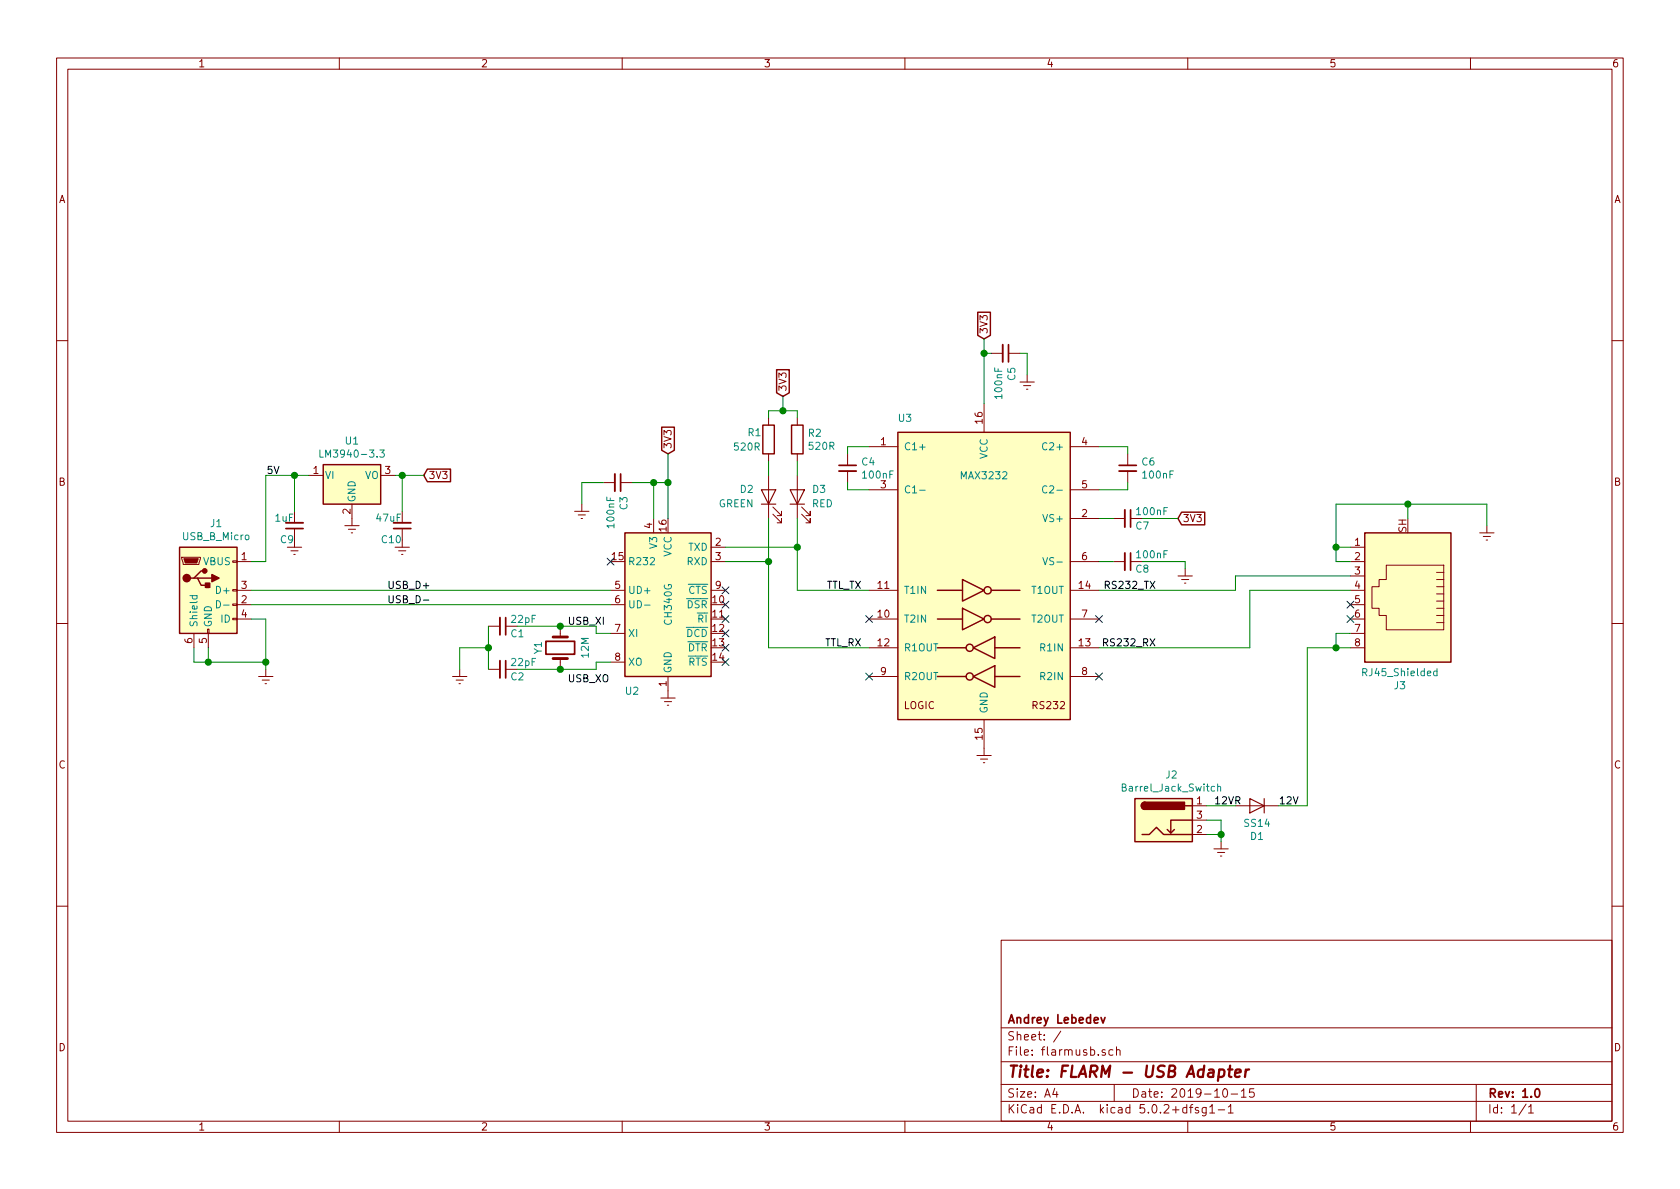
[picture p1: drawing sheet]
EESchema Schematic File Version 4
LIBS:flarmusb-cache
EELAYER 26 0
EELAYER END
$Descr A4 11693 8268
encoding utf-8
Sheet 1 1
Title "FLARM - USB Adapter"
Date "2019-10-15"
Rev "1.0"
Comp "Andrey Lebedev"
Comment1 ""
Comment2 ""
Comment3 ""
Comment4 ""
$EndDescr
$Comp
L Connector:USB_B_Micro J1
U 1 1
P 1450 4100
F 0 "J1" H 1505 4567 50  0000 C CNN
F 1 "USB_B_Micro" H 1505 4476 50  0000 C CNN
F 2 "flarmusb:USB_Micro" H 1600 4050 50  0001 C CNN
F 3 "~" H 1600 4050 50  0001 C CNN
	1    1450 4100
	1    0    0    -1  
$EndComp
$Comp
L Interface_USB:CH340G U2
U 1 1
P 4650 4200
F 0 "U2" H 4400 3600 50  0000 C CNN
F 1 "CH340G" V 4650 4200 50  0000 C CNN
F 2 "Package_SO:SOIC-16_3.9x9.9mm_P1.27mm" H 4700 3650 50  0001 L CNN
F 3 "http://www.datasheet5.com/pdf-local-2195953" H 4300 5000 50  0001 C CNN
	1    4650 4200
	1    0    0    -1  
$EndComp
$Comp
L Interface_UART:MAX3232 U3
U 1 1
P 6850 4000
F 0 "U3" H 6300 5100 50  0000 C CNN
F 1 "MAX3232" H 6850 4700 50  0000 C CNN
F 2 "Package_SO:SOIC-16_3.9x9.9mm_P1.27mm" H 6900 2950 50  0001 L CNN
F 3 "https://datasheets.maximintegrated.com/en/ds/MAX3222-MAX3241.pdf" H 6850 4100 50  0001 C CNN
	1    6850 4000
	1    0    0    -1  
$EndComp
$Comp
L Connector:RJ45_Shielded J3
U 1 1
P 9800 4100
F 0 "J3" H 9855 4767 50  0000 C CNN
F 1 "RJ45_Shielded" H 9855 4676 50  0000 C CNN
F 2 "flarmusb:RJ45_SOCKET_SHLD" V 9800 4125 50  0001 C CNN
F 3 "~" V 9800 4125 50  0001 C CNN
	1    9800 4100
	-1   0    0    1   
$EndComp
$Comp
L Connector:Barrel_Jack_Switch J2
U 1 1
P 8100 5700
F 0 "J2" H 8155 6017 50  0000 C CNN
F 1 "Barrel_Jack_Switch" H 8155 5926 50  0000 C CNN
F 2 "flarmusb:DC002" H 8150 5660 50  0001 C CNN
F 3 "~" H 8150 5660 50  0001 C CNN
	1    8100 5700
	1    0    0    -1  
$EndComp
$Comp
L Device:Crystal Y1
U 1 1
P 3900 4500
F 0 "Y1" H 3900 4350 50  0000 C CNN
F 1 "12M" H 3900 4677 50  0000 C CNN
F 2 "Crystal:Crystal_HC49-4H_Vertical" H 3900 4500 50  0001 C CNN
F 3 "~" H 3900 4500 50  0001 C CNN
	1    3900 4500
	0    1    1    0   
$EndComp
$Comp
L Regulator_Linear:SPX2920M3-3.3_SOT223 U1
U 1 1
P 2450 3300
F 0 "U1" H 2450 3542 50  0000 C CNN
F 1 "LM3940-3.3" H 2450 3451 50  0000 C CNN
F 2 "Package_TO_SOT_SMD:SOT-223-3_TabPin2" H 2450 3525 50  0001 C CIN
F 3 "http://www.zlgmcu.com/Sipex/LDO/PDF/spx2920.pdf" H 2450 3250 50  0001 C CNN
	1    2450 3300
	1    0    0    -1  
$EndComp
$Comp
L Device:D D1
U 1 1
P 8750 5600
F 0 "D1" H 8750 5816 50  0000 C CNN
F 1 "SS14" H 8750 5725 50  0000 C CNN
F 2 "Diode_SMD:D_SMA" H 8750 5600 50  0001 C CNN
F 3 "~" H 8750 5600 50  0001 C CNN
	1    8750 5600
	-1   0    0    1   
$EndComp
$Comp
L Device:C_Small C4
U 1 1
P 5900 3250
F 0 "C4" H 5992 3296 50  0000 L CNN
F 1 "100nF" H 5992 3205 50  0000 L CNN
F 2 "Capacitor_SMD:C_0805_2012Metric" H 5900 3250 50  0001 C CNN
F 3 "~" H 5900 3250 50  0001 C CNN
	1    5900 3250
	1    0    0    -1  
$EndComp
$Comp
L Device:C_Small C7
U 1 1
P 7850 3600
F 0 "C7" V 7900 3650 50  0000 L CNN
F 1 "100nF" V 7800 3650 50  0000 L CNN
F 2 "Capacitor_SMD:C_0805_2012Metric" H 7850 3600 50  0001 C CNN
F 3 "~" H 7850 3600 50  0001 C CNN
	1    7850 3600
	0    1    1    0   
$EndComp
$Comp
L Device:C_Small C8
U 1 1
P 7850 3900
F 0 "C8" V 7900 3950 50  0000 L CNN
F 1 "100nF" V 7800 3950 50  0000 L CNN
F 2 "Capacitor_SMD:C_0805_2012Metric" H 7850 3900 50  0001 C CNN
F 3 "~" H 7850 3900 50  0001 C CNN
	1    7850 3900
	0    1    1    0   
$EndComp
$Comp
L Device:C_Small C6
U 1 1
P 7850 3250
F 0 "C6" H 7942 3296 50  0000 L CNN
F 1 "100nF" H 7942 3205 50  0000 L CNN
F 2 "Capacitor_SMD:C_0805_2012Metric" H 7850 3250 50  0001 C CNN
F 3 "~" H 7850 3250 50  0001 C CNN
	1    7850 3250
	1    0    0    -1  
$EndComp
$Comp
L Device:C_Small C5
U 1 1
P 7000 2450
F 0 "C5" H 7092 2496 50  0000 L CNN
F 1 "100nF" H 7092 2405 50  0000 L CNN
F 2 "Capacitor_SMD:C_0805_2012Metric" H 7000 2450 50  0001 C CNN
F 3 "~" H 7000 2450 50  0001 C CNN
	1    7000 2450
	0    1    1    0   
$EndComp
$Comp
L power:Earth #PWR0101
U 1 1
P 10350 3650
F 0 "#PWR0101" H 10350 3400 50  0001 C CNN
F 1 "Earth" H 10350 3500 50  0001 C CNN
F 2 "" H 10350 3650 50  0001 C CNN
F 3 "~" H 10350 3650 50  0001 C CNN
	1    10350 3650
	1    0    0    -1  
$EndComp
$Comp
L power:Earth #PWR0102
U 1 1
P 7150 2600
F 0 "#PWR0102" H 7150 2350 50  0001 C CNN
F 1 "Earth" H 7150 2450 50  0001 C CNN
F 2 "" H 7150 2600 50  0001 C CNN
F 3 "~" H 7150 2600 50  0001 C CNN
	1    7150 2600
	1    0    0    -1  
$EndComp
Wire Wire Line
	6900 2450 6850 2450
Wire Wire Line
	7150 2450 7100 2450
Wire Wire Line
	7150 2450 7150 2600
Wire Wire Line
	6850 2450 6850 2800
Wire Wire Line
	7650 3400 7850 3400
Wire Wire Line
	7850 3400 7850 3350
Wire Wire Line
	7850 3150 7850 3100
Wire Wire Line
	7850 3100 7650 3100
Wire Wire Line
	6050 3400 5900 3400
Wire Wire Line
	5900 3400 5900 3350
Wire Wire Line
	6050 3100 5900 3100
Wire Wire Line
	5900 3100 5900 3150
Text GLabel 8200 3600 2    50   Input ~ 0
3V3
Wire Wire Line
	7650 3600 7750 3600
Wire Wire Line
	7950 3600 8200 3600
$Comp
L power:Earth #PWR0103
U 1 1
P 8250 3950
F 0 "#PWR0103" H 8250 3700 50  0001 C CNN
F 1 "Earth" H 8250 3800 50  0001 C CNN
F 2 "" H 8250 3950 50  0001 C CNN
F 3 "~" H 8250 3950 50  0001 C CNN
	1    8250 3950
	1    0    0    -1  
$EndComp
Wire Wire Line
	7650 3900 7750 3900
Wire Wire Line
	7950 3900 8250 3900
Wire Wire Line
	8250 3900 8250 3950
NoConn ~ 7650 4300
NoConn ~ 7650 4700
NoConn ~ 6050 4300
NoConn ~ 6050 4700
Text GLabel 6850 2350 1    50   Input ~ 0
3V3
Wire Wire Line
	6850 2450 6850 2350
Connection ~ 6850 2450
$Comp
L Device:C_Small C3
U 1 1
P 4300 3350
F 0 "C3" H 4392 3396 50  0000 L CNN
F 1 "100nF" H 4392 3305 50  0000 L CNN
F 2 "Capacitor_SMD:C_0805_2012Metric" H 4300 3350 50  0001 C CNN
F 3 "~" H 4300 3350 50  0001 C CNN
	1    4300 3350
	0    1    1    0   
$EndComp
Text GLabel 4650 3150 1    50   Input ~ 0
3V3
Wire Wire Line
	4650 3600 4650 3350
Wire Wire Line
	4550 3600 4550 3350
Wire Wire Line
	4550 3350 4650 3350
Connection ~ 4650 3350
Wire Wire Line
	4650 3350 4650 3150
Wire Wire Line
	4550 3350 4400 3350
Connection ~ 4550 3350
$Comp
L power:Earth #PWR0104
U 1 1
P 4050 3500
F 0 "#PWR0104" H 4050 3250 50  0001 C CNN
F 1 "Earth" H 4050 3350 50  0001 C CNN
F 2 "" H 4050 3500 50  0001 C CNN
F 3 "~" H 4050 3500 50  0001 C CNN
	1    4050 3500
	1    0    0    -1  
$EndComp
Wire Wire Line
	4200 3350 4050 3350
Wire Wire Line
	4050 3350 4050 3500
NoConn ~ 4250 3900
NoConn ~ 5050 4100
NoConn ~ 5050 4200
NoConn ~ 5050 4300
NoConn ~ 5050 4400
NoConn ~ 5050 4500
NoConn ~ 5050 4600
$Comp
L Device:C_Small C1
U 1 1
P 3500 4350
F 0 "C1" V 3550 4400 50  0000 L CNN
F 1 "22pF" V 3450 4400 50  0000 L CNN
F 2 "Capacitor_SMD:C_0603_1608Metric" H 3500 4350 50  0001 C CNN
F 3 "~" H 3500 4350 50  0001 C CNN
	1    3500 4350
	0    1    1    0   
$EndComp
$Comp
L Device:C_Small C2
U 1 1
P 3500 4650
F 0 "C2" V 3550 4700 50  0000 L CNN
F 1 "22pF" V 3450 4700 50  0000 L CNN
F 2 "Capacitor_SMD:C_0603_1608Metric" H 3500 4650 50  0001 C CNN
F 3 "~" H 3500 4650 50  0001 C CNN
	1    3500 4650
	0    1    1    0   
$EndComp
$Comp
L power:Earth #PWR0105
U 1 1
P 3200 4650
F 0 "#PWR0105" H 3200 4400 50  0001 C CNN
F 1 "Earth" H 3200 4500 50  0001 C CNN
F 2 "" H 3200 4650 50  0001 C CNN
F 3 "~" H 3200 4650 50  0001 C CNN
	1    3200 4650
	1    0    0    -1  
$EndComp
Wire Wire Line
	3900 4650 3600 4650
Wire Wire Line
	3900 4350 3600 4350
Wire Wire Line
	3400 4650 3400 4500
Wire Wire Line
	3400 4500 3200 4500
Wire Wire Line
	3200 4500 3200 4650
Connection ~ 3400 4500
Wire Wire Line
	3400 4500 3400 4350
Wire Wire Line
	4150 4650 3900 4650
Connection ~ 3900 4650
Wire Wire Line
	4150 4350 3900 4350
Connection ~ 3900 4350
Wire Wire Line
	4250 4600 4150 4600
Wire Wire Line
	4150 4600 4150 4650
Wire Wire Line
	4250 4400 4150 4400
Wire Wire Line
	4150 4400 4150 4350
$Comp
L power:Earth #PWR0106
U 1 1
P 4650 4800
F 0 "#PWR0106" H 4650 4550 50  0001 C CNN
F 1 "Earth" H 4650 4650 50  0001 C CNN
F 2 "" H 4650 4800 50  0001 C CNN
F 3 "~" H 4650 4800 50  0001 C CNN
	1    4650 4800
	1    0    0    -1  
$EndComp
Wire Wire Line
	9800 3600 9800 3500
Wire Wire Line
	9800 3500 10350 3500
Wire Wire Line
	10350 3500 10350 3650
$Comp
L power:Earth #PWR0107
U 1 1
P 8500 5850
F 0 "#PWR0107" H 8500 5600 50  0001 C CNN
F 1 "Earth" H 8500 5700 50  0001 C CNN
F 2 "" H 8500 5850 50  0001 C CNN
F 3 "~" H 8500 5850 50  0001 C CNN
	1    8500 5850
	1    0    0    -1  
$EndComp
Wire Wire Line
	8400 5800 8500 5800
Wire Wire Line
	8500 5800 8500 5850
Wire Wire Line
	8400 5700 8500 5700
Wire Wire Line
	8500 5700 8500 5800
Connection ~ 8500 5800
Wire Wire Line
	8400 5600 8600 5600
Wire Wire Line
	9400 3900 9300 3900
Wire Wire Line
	9400 3800 9300 3800
Wire Wire Line
	9400 4500 9300 4500
Wire Wire Line
	9400 4400 9300 4400
Wire Wire Line
	9300 4400 9300 4500
Connection ~ 9300 4500
Wire Wire Line
	9300 3900 9300 3800
Wire Wire Line
	9300 3800 9300 3500
Wire Wire Line
	9300 3500 9800 3500
Connection ~ 9300 3800
Connection ~ 9800 3500
NoConn ~ 9400 4300
NoConn ~ 9400 4200
Wire Wire Line
	7650 4100 8600 4100
Wire Wire Line
	8600 4100 8600 4000
Wire Wire Line
	8600 4000 9400 4000
Wire Wire Line
	7650 4500 8700 4500
Wire Wire Line
	8700 4500 8700 4100
Wire Wire Line
	8700 4100 9400 4100
$Comp
L power:Earth #PWR0108
U 1 1
P 2450 3600
F 0 "#PWR0108" H 2450 3350 50  0001 C CNN
F 1 "Earth" H 2450 3450 50  0001 C CNN
F 2 "" H 2450 3600 50  0001 C CNN
F 3 "~" H 2450 3600 50  0001 C CNN
	1    2450 3600
	1    0    0    -1  
$EndComp
Text GLabel 2950 3300 2    50   Input ~ 0
3V3
Wire Wire Line
	1750 3900 1850 3900
$Comp
L power:Earth #PWR0109
U 1 1
P 1850 4650
F 0 "#PWR0109" H 1850 4400 50  0001 C CNN
F 1 "Earth" H 1850 4500 50  0001 C CNN
F 2 "" H 1850 4650 50  0001 C CNN
F 3 "~" H 1850 4650 50  0001 C CNN
	1    1850 4650
	1    0    0    -1  
$EndComp
Wire Wire Line
	1850 4650 1850 4600
Wire Wire Line
	1850 4300 1750 4300
Wire Wire Line
	1450 4500 1450 4600
Wire Wire Line
	1450 4600 1850 4600
Connection ~ 1850 4600
Wire Wire Line
	1850 4600 1850 4300
Wire Wire Line
	1350 4500 1350 4600
Wire Wire Line
	1350 4600 1450 4600
Connection ~ 1450 4600
Wire Wire Line
	1750 4100 4250 4100
Wire Wire Line
	1750 4200 4250 4200
Wire Wire Line
	6050 4100 5550 4100
Wire Wire Line
	5550 4100 5550 3800
Wire Wire Line
	5550 3800 5050 3800
Wire Wire Line
	5050 3900 5350 3900
Wire Wire Line
	5350 3900 5350 4500
Wire Wire Line
	5350 4500 6050 4500
Text Label 1950 3300 2    50   ~ 0
5V
Text Label 6000 4100 2    50   ~ 0
TTL_TX
Text Label 6000 4500 2    50   ~ 0
TTL_RX
Text Label 8050 4100 2    50   ~ 0
RS232_TX
Text Label 8050 4500 2    50   ~ 0
RS232_RX
Text Label 3950 4350 0    50   ~ 0
USB_XI
Text Label 3950 4750 0    50   ~ 0
USB_XO
$Comp
L power:Earth #PWR0110
U 1 1
P 6850 5200
F 0 "#PWR0110" H 6850 4950 50  0001 C CNN
F 1 "Earth" H 6850 5050 50  0001 C CNN
F 2 "" H 6850 5200 50  0001 C CNN
F 3 "~" H 6850 5200 50  0001 C CNN
	1    6850 5200
	1    0    0    -1  
$EndComp
Text Label 3000 4100 2    50   ~ 0
USB_D+
Text Label 3000 4200 2    50   ~ 0
USB_D-
Wire Wire Line
	1850 3300 1850 3900
Wire Wire Line
	1850 3300 2050 3300
$Comp
L Device:C_Small C9
U 1 1
P 2050 3650
F 0 "C9" H 2050 3750 50  0000 L CNN
F 1 "1uF" H 2050 3600 50  0000 L CNN
F 2 "Capacitor_SMD:C_0805_2012Metric" H 2050 3650 50  0001 C CNN
F 3 "~" H 2050 3650 50  0001 C CNN
	1    2050 3650
	-1   0    0    1   
$EndComp
$Comp
L power:Earth #PWR01
U 1 1
P 2050 3750
F 0 "#PWR01" H 2050 3500 50  0001 C CNN
F 1 "Earth" H 2050 3600 50  0001 C CNN
F 2 "" H 2050 3750 50  0001 C CNN
F 3 "~" H 2050 3750 50  0001 C CNN
	1    2050 3750
	1    0    0    -1  
$EndComp
Wire Wire Line
	2050 3550 2050 3300
Connection ~ 2050 3300
Wire Wire Line
	2050 3300 2150 3300
Wire Wire Line
	2750 3300 2800 3300
$Comp
L Device:C_Small C10
U 1 1
P 2800 3650
F 0 "C10" H 2800 3750 50  0000 L CNN
F 1 "47uF" H 2800 3600 50  0000 L CNN
F 2 "Capacitor_SMD:C_0805_2012Metric" H 2800 3650 50  0001 C CNN
F 3 "~" H 2800 3650 50  0001 C CNN
	1    2800 3650
	-1   0    0    1   
$EndComp
$Comp
L power:Earth #PWR02
U 1 1
P 2800 3750
F 0 "#PWR02" H 2800 3500 50  0001 C CNN
F 1 "Earth" H 2800 3600 50  0001 C CNN
F 2 "" H 2800 3750 50  0001 C CNN
F 3 "~" H 2800 3750 50  0001 C CNN
	1    2800 3750
	1    0    0    -1  
$EndComp
Wire Wire Line
	2800 3550 2800 3300
Connection ~ 2800 3300
Wire Wire Line
	2800 3300 2950 3300
$Comp
L Device:LED D3
U 1 1
P 5550 3450
F 0 "D3" V 5600 3350 50  0000 R CNN
F 1 "RED" V 5500 3350 50  0000 R CNN
F 2 "LED_SMD:LED_0603_1608Metric" H 5550 3450 50  0001 C CNN
F 3 "~" H 5550 3450 50  0001 C CNN
	1    5550 3450
	0    -1   -1   0   
$EndComp
$Comp
L Device:R R2
U 1 1
P 5550 3050
F 0 "R2" H 5620 3096 50  0000 L CNN
F 1 "520R" H 5620 3005 50  0000 L CNN
F 2 "Resistor_SMD:R_0805_2012Metric" V 5480 3050 50  0001 C CNN
F 3 "~" H 5550 3050 50  0001 C CNN
	1    5550 3050
	1    0    0    -1  
$EndComp
$Comp
L Device:LED D2
U 1 1
P 5350 3450
F 0 "D2" V 5400 3550 50  0000 L CNN
F 1 "GREEN" V 5300 3550 50  0000 L CNN
F 2 "LED_SMD:LED_0603_1608Metric" H 5350 3450 50  0001 C CNN
F 3 "~" H 5350 3450 50  0001 C CNN
	1    5350 3450
	0    -1   -1   0   
$EndComp
$Comp
L Device:R R1
U 1 1
P 5350 3050
F 0 "R1" H 5200 3100 50  0000 L CNN
F 1 "520R" H 5100 3000 50  0000 L CNN
F 2 "Resistor_SMD:R_0805_2012Metric" V 5280 3050 50  0001 C CNN
F 3 "~" H 5350 3050 50  0001 C CNN
	1    5350 3050
	1    0    0    -1  
$EndComp
Wire Wire Line
	5550 3600 5550 3800
Connection ~ 5550 3800
Wire Wire Line
	5350 3600 5350 3900
Connection ~ 5350 3900
Wire Wire Line
	5550 3300 5550 3200
Wire Wire Line
	5350 3300 5350 3200
Text GLabel 5450 2750 1    50   Input ~ 0
3V3
Wire Wire Line
	5350 2900 5350 2850
Wire Wire Line
	5350 2850 5450 2850
Wire Wire Line
	5450 2850 5450 2750
Wire Wire Line
	5550 2900 5550 2850
Wire Wire Line
	5550 2850 5450 2850
Connection ~ 5450 2850
Wire Wire Line
	8900 5600 9100 5600
Wire Wire Line
	9100 5600 9100 4500
Wire Wire Line
	9100 4500 9300 4500
Text Label 8900 5600 0    50   ~ 0
12V
Text Label 8450 5600 0    50   ~ 0
12VR
$EndSCHEMATC
